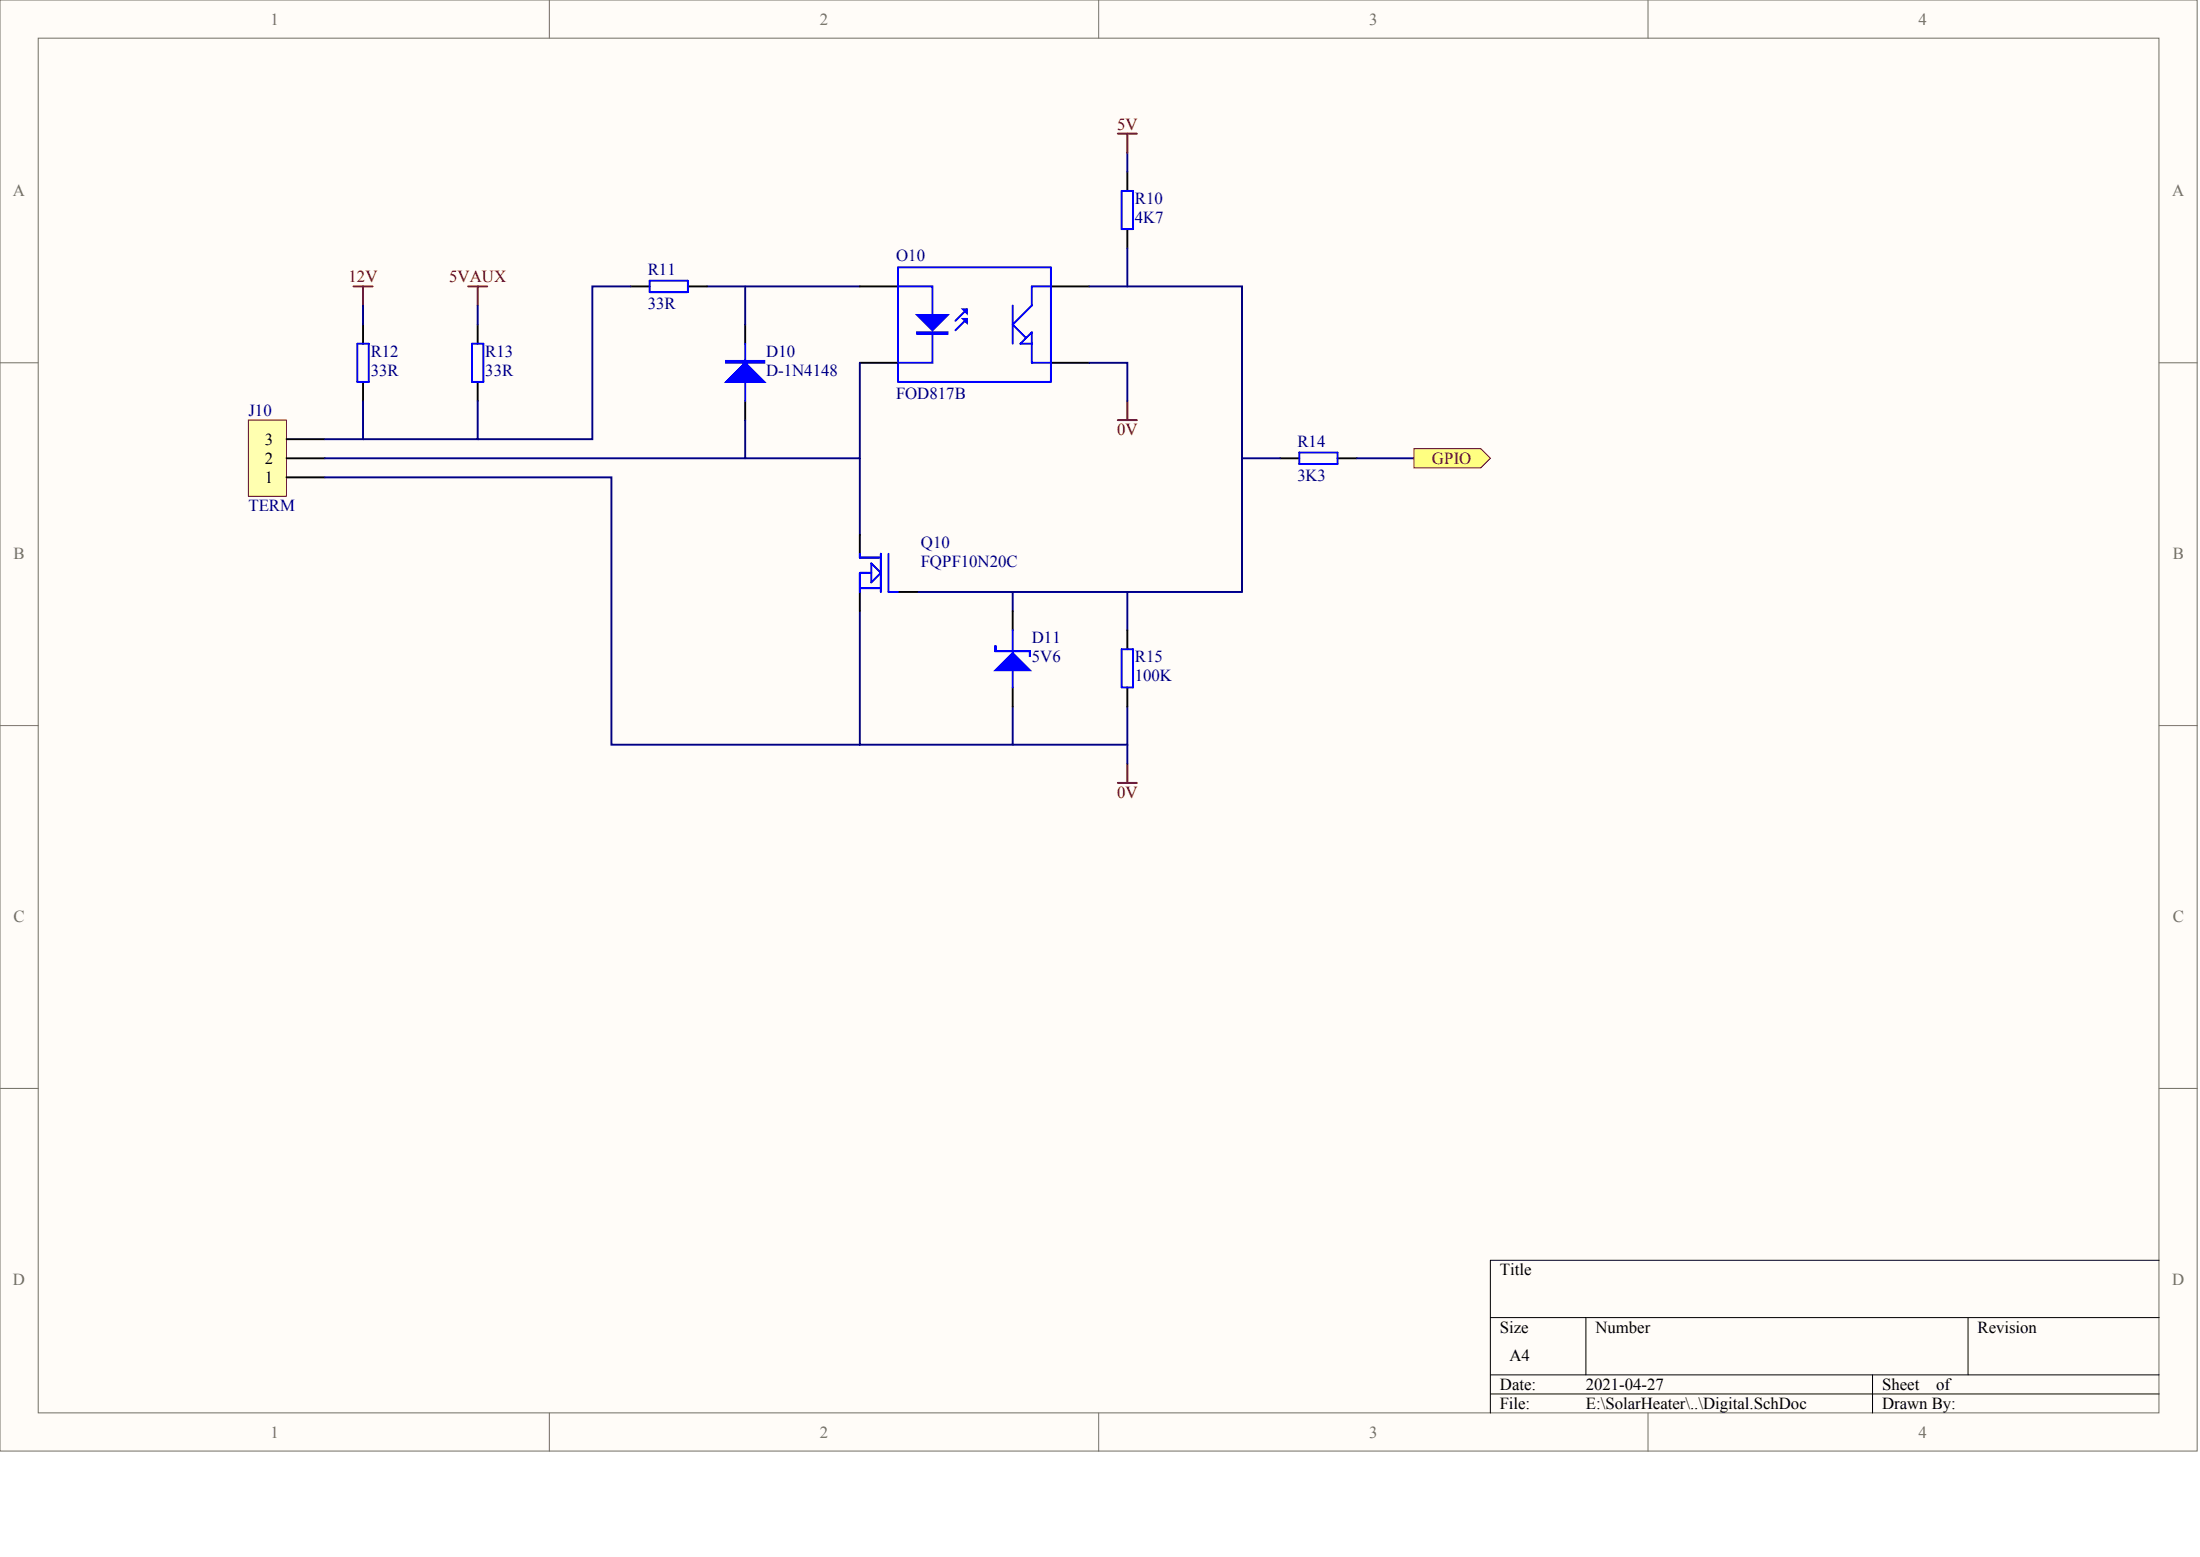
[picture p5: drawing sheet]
<svg xmlns="http://www.w3.org/2000/svg" width="840mm" height="594mm" viewBox="0 0 840 594" stroke-linecap="round" stroke-linejoin="round" font-family="sans-serif">
<g fill="#fffcf8" stroke="#716f64" stroke-width=".38">
<path d="M0 0h838.5v553.7h-838.5z"/>
<path d="M14.6 14.6h809.3v524.5h-809.3z"/>
</g>
<path d="M209.7 0v14.6M419.3 0v14.6M629 0v14.6M0 138.4h14.6M824 138.4h14.6M0 276.9h14.6M824 276.9h14.6M0 415.3h14.6M824 415.3h14.6M209.7 539.2v14.5M419.3 539.2v14.5M629 539.2v14.5" fill="none" stroke="#716f64" stroke-width=".38"/>
<path d="M824 480.9h-255.2v58.3M568.8 502.7h255.2M605.3 502.7v21.9M751.1 502.7v21.9M568.8 524.6h255.2M568.8 531.9h255.2M714.6 524.6v14.6" fill="none" stroke="#000" stroke-width=".38"/>
<path d="M94.8 160.3h14.5v29.1h-14.5z" fill="#ffffb0" stroke="#800000" stroke-width=".38"/>
<g fill="none" stroke="#000" stroke-width=".73">
<path d="M430.2 65.6v7.3M430.2 87.4v7.3M328.1 109.3h14.6M401.1 109.3h14.6M138.6 123.9v7.2M182.3 123.9v7.2M284.4 123.9v7.2M328.1 138.4h14.6M401.1 138.4h14.6M138.6 145.7v7.3M182.3 145.7v7.3M284.4 153v7.3"/>
<path d="M109.4 174.9h14.6M109.4 167.6h14.6M488.6 174.9h7.3M510.5 174.9h7.2M109.4 182.1h14.6M430.2 240.4v7.3M430.2 262.3v7.3"/>
</g>
<g fill="none" stroke="#00f" stroke-width=".73">
<path d="M428.1 72.9h4.3v14.5h-4.3zM342.7 109.3h13.2v10.9M342.7 102h58.4v43.7h-58.4zM369 118l-4.4 4.4M386.5 116.6v14.5M401.1 109.3h-7.3v7.3l-7.3 7.3 5.1 5.1M136.4 131.1h4.3v14.6h-4.3zM180.1 131.1h4.4v14.6h-4.4zM284.4 131.1v21.9M355.9 127.5v10.9h-13.2M369 121.7l-4.4 4.3M393.8 131.1h-4.4l4.4-4.3v11.6h7.3"/>
<path d="M495.9 172.7h14.6v4.3h-14.6zM428.1 247.7h4.3v14.6h-4.3z"/>
</g>
<g fill="none" stroke="#000080" stroke-width=".73">
<path d="M430.2 58.3v7.3M430.2 94.7v14.6M138.6 116.6v7.3M182.3 116.6v7.3M269.8 109.3h58.3M284.4 109.3v14.6M415.7 109.3h58.3v116.6h-124M328.1 138.4v65.6M415.7 138.4h14.5v14.6M138.6 153v14.6h-14.6M182.3 153v14.6h-43.7M284.4 160.3v14.6"/>
<path d="M474 174.9h14.6M517.7 174.9h21.9M124 182.1h109.3v102h94.8M328.1 233.1v51h58.4v-14.5M386.5 225.9v7.2M430.2 225.9v14.5M430.2 269.6v14.5h-43.7"/>
</g>
<path d="M134.9 109.3h7.3M138.6 109.3v7.3M178.7 109.3h7.3M182.3 109.3v7.3M430.2 153v7.3M426.6 160.3h7.3M426.6 298.7h7.3M430.2 291.4v7.3" fill="none" stroke="#800000" stroke-width=".73"/>
<g fill="#00f" stroke="#00f" stroke-width=".73">
<path d="M277.1 145.7l7.3-7.3 7.3 7.3z"/>
<path d="M350 120.2h11.7l-5.8 5.8z"/>
<path d="M367.5 118h1.5v1.5z"/>
<path d="M367.5 121.7h1.5v1.4z"/>
<path d="M277.1 137.7h14.6v.7h-14.6z" fill-rule="evenodd"/>
</g>
<path d="M350 126.8h11.6v.6h-11.6z" fill="#00f" stroke="#00f" stroke-width=".73"/>
<path d="M539.6 171.2h25.5l3.7 3.7-3.7 3.6h-25.5z" fill-rule="evenodd" fill="#ffff80" stroke="#800000" stroke-width=".38"/>
<path d="M240.6 109.3h-14.5v58.3h-43.8M124 174.9h204.1M430.2 284.1v7.3" fill="none" stroke="#000080" stroke-width=".73"/>
<path d="M240.6 109.3h7.3M262.5 109.3h7.3M328.1 204v7.3M328.1 225.9v7.2M342.7 225.9h7.3M386.5 233.1v7.3M386.5 262.3v7.3" fill="none" stroke="#000" stroke-width=".73"/>
<path d="M247.9 107.1h14.6v4.4h-14.6zM328.1 211.3v1.4h8.1M332.5 218.6h-4.4v7.3M332.5 214.9l3.7 3.7-3.7 3.6zM336.2 211.3v14.6M339.1 211.3v14.6h3.6M328.1 224.4h8.1M386.5 240.4v21.9" fill="none" stroke="#00f" stroke-width=".73"/>
<path d="M426.6 51h7.3M430.2 51v7.3" fill="none" stroke="#800000" stroke-width=".73"/>
<g fill="#00f" stroke="#00f" stroke-width=".73">
<path d="M379.9 255.7l6.6-6.5 6.5 6.5z"/>
<path d="M379.9 246.3v2.1h13.1v2.2v-2.2h-13.1z" fill-rule="evenodd"/>
</g>
<g font-size="6.4" fill="#716f64">
<text x="103.3" y="9.3">1</text>
<text x="312.9" y="9.3">2</text>
<text x="522.6" y="9.3">3</text>
<text x="732.2" y="9.3">4</text>
<text x="5" y="74.9">A</text>
<text x="829" y="74.9">A</text>
<text x="5.2" y="213.4">B</text>
<text x="829.2" y="213.4">B</text>
<text x="5.2" y="351.8">C</text>
<text x="829.2" y="351.8">C</text>
<text x="5" y="490.2">D</text>
<text x="829" y="490.2">D</text>
<text x="103.3" y="548.5">1</text>
<text x="312.9" y="548.5">2</text>
<text x="522.6" y="548.5">3</text>
<text x="732.2" y="548.5">4</text>
</g>
<g font-size="6.4" fill="#800000">
<text x="426.3" y="49.4">5V</text>
<text x="133" y="107.7">12V</text>
<text x="171.4" y="107.7">5VAUX</text>
<text x="426.3" y="166">0V</text>
<text x="546.5" y="176.9">GPIO</text>
<text x="426.3" y="304.4">0V</text>
</g>
<g font-size="6.4" fill="#000080">
<text x="433.2" y="77.8">R10</text>
<text x="433.2" y="85.1">4K7</text>
<text x="342" y="99.7">O10</text>
<text x="247.2" y="104.8">R11</text>
<text x="247.2" y="117.9">33R</text>
<text x="141.5" y="136.1">R12</text>
<text x="185.2" y="136.1">R13</text>
<text x="292.4" y="136.1">D10</text>
<text x="141.5" y="143.4">33R</text>
<text x="185.2" y="143.4">33R</text>
<text x="292.4" y="143.4">D-1N4148</text>
<text x="342" y="152.2">FOD817B</text>
<text x="94.8" y="158.7">J10</text>
<text x="495.1" y="170.4">R14</text>
<text x="495.1" y="183.5">3K3</text>
<text x="94.8" y="195.1">TERM</text>
<text x="351.5" y="209">Q10</text>
<text x="351.5" y="216.3">FQPF10N20C</text>
<text x="393.8" y="245.4">D11</text>
<text x="393.8" y="252.7">5V6</text>
<text x="433.2" y="252.7">R15</text>
<text x="433.2" y="260">100K</text>
</g>
<g font-size="6.4">
<text x="101.1" y="169.6">3</text>
<text x="101.1" y="176.9">2</text>
<text x="101.1" y="184.2">1</text>
<text x="572.4" y="486.6">Title</text>
<text x="572.4" y="508.4">Size</text>
<text x="608.9" y="508.4">Number</text>
<text x="754.7" y="508.4">Revision</text>
<text x="576.1" y="519.4">A4</text>
<text x="572.4" y="530.3">Date:</text>
<text x="605.3" y="530.3">2021-04-27</text>
<text x="718.3" y="530.3">Sheet</text>
<text x="738.9" y="530.3">of</text>
<text x="572.4" y="537.6">File:</text>
<text x="605.3" y="537.6">E:\SolarHeater\..\Digital.SchDoc</text>
<text x="718.3" y="537.6">Drawn By:</text>
</g>
</svg>
